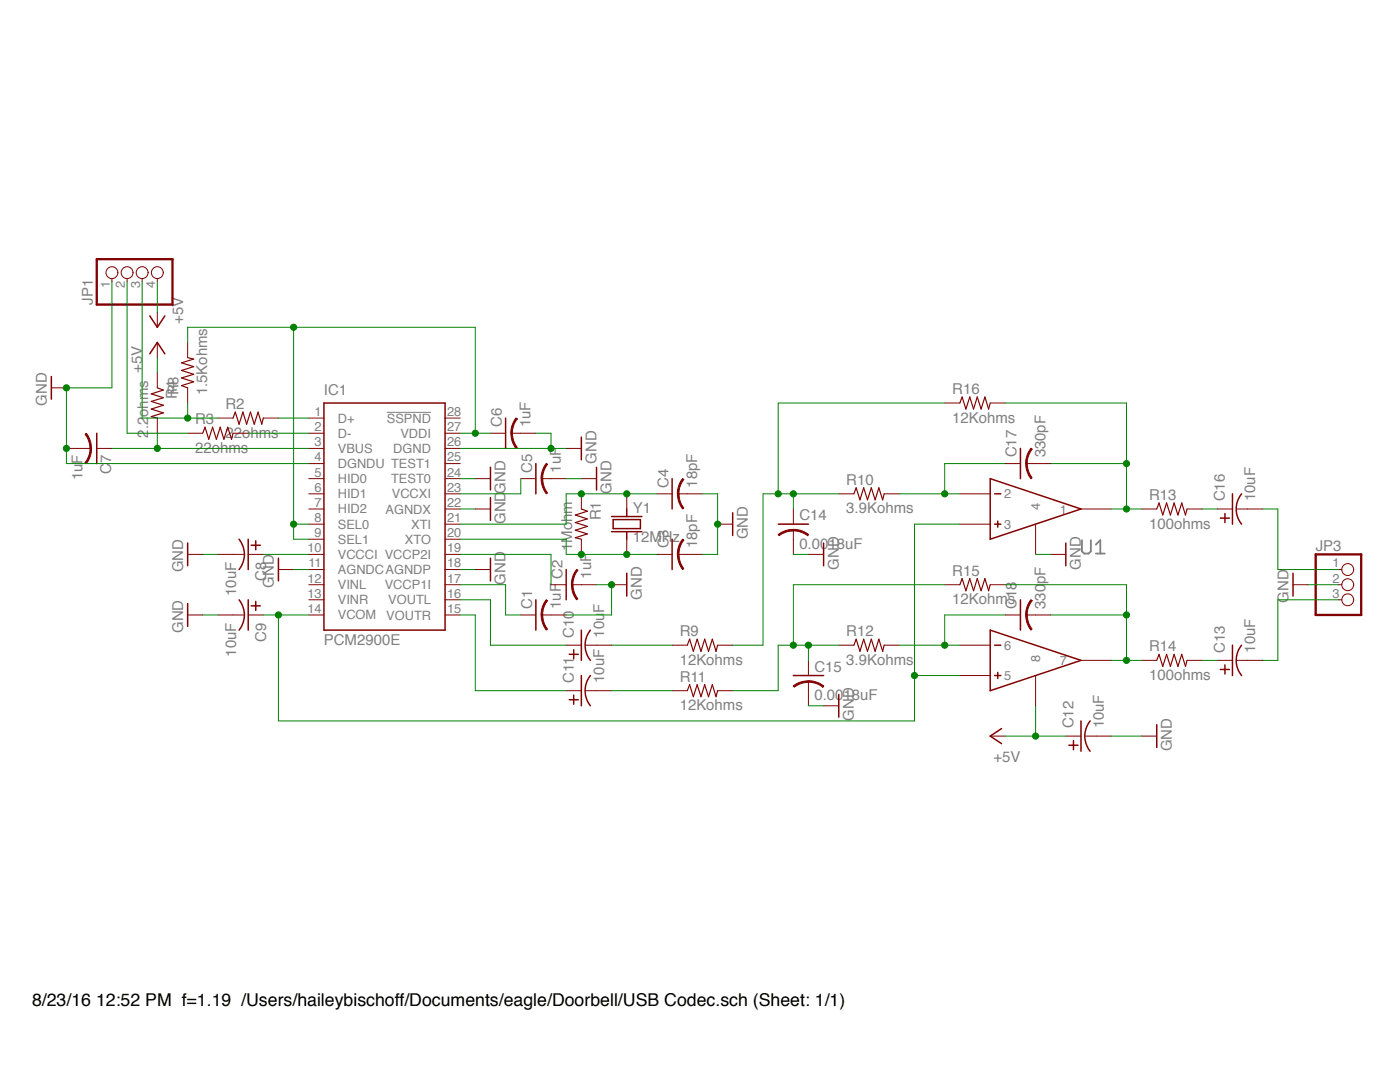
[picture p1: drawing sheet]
<?xml version="1.0" encoding="utf-8"?>
<!DOCTYPE eagle SYSTEM "eagle.dtd">
<eagle version="7.2.0">
<drawing>
<settings>
<setting alwaysvectorfont="no"/>
<setting verticaltext="up"/>
</settings>
<grid distance="0.1" unitdist="inch" unit="inch" style="lines" multiple="1" display="no" altdistance="0.01" altunitdist="inch" altunit="inch"/>
<schematic xreflabel="%F%N/%S.%C%R" xrefpart="/%S.%C%R">
<libraries>
<library name="texas">
<symbols>
<symbol name="PCM2900">
<wire x1="-10.16" y1="17.78" x2="10.16" y2="17.78" width="0.254" layer="94"/>
<wire x1="10.16" y1="17.78" x2="10.16" y2="-20.32" width="0.254" layer="94"/>
<wire x1="10.16" y1="-20.32" x2="-10.16" y2="-20.32" width="0.254" layer="94"/>
<wire x1="-10.16" y1="-20.32" x2="-10.16" y2="17.78" width="0.254" layer="94"/>
<text x="-10.16" y="19.05" size="1.778" layer="95">&gt;NAME</text>
<text x="-10.16" y="-22.86" size="1.778" layer="96">&gt;VALUE</text>
<pin name="D+" x="-12.7" y="15.24" length="short"/>
<pin name="D-" x="-12.7" y="12.7" length="short"/>
<pin name="VBUS" x="-12.7" y="10.16" length="short" direction="pwr"/>
<pin name="DGNDU" x="-12.7" y="7.62" length="short" direction="pwr"/>
<pin name="HID0" x="-12.7" y="5.08" length="short" direction="in"/>
<pin name="HID1" x="-12.7" y="2.54" length="short" direction="in"/>
<pin name="HID2" x="-12.7" y="0" length="short" direction="in"/>
<pin name="SEL0" x="-12.7" y="-2.54" length="short" direction="in"/>
<pin name="SEL1" x="-12.7" y="-5.08" length="short" direction="in"/>
<pin name="VCCCI" x="-12.7" y="-7.62" length="short" direction="pwr"/>
<pin name="AGNDC" x="-12.7" y="-10.16" length="short" direction="pwr"/>
<pin name="VINL" x="-12.7" y="-12.7" length="short" direction="in"/>
<pin name="VINR" x="-12.7" y="-15.24" length="short" direction="in"/>
<pin name="VCOM" x="-12.7" y="-17.78" length="short" direction="pwr"/>
<pin name="VOUTR" x="12.7" y="-17.78" length="short" direction="out" rot="R180"/>
<pin name="VOUTL" x="12.7" y="-15.24" length="short" direction="out" rot="R180"/>
<pin name="VCCP1I" x="12.7" y="-12.7" length="short" direction="in" rot="R180"/>
<pin name="AGNDP" x="12.7" y="-10.16" length="short" direction="pwr" rot="R180"/>
<pin name="VCCP2I" x="12.7" y="-7.62" length="short" direction="pwr" rot="R180"/>
<pin name="XTO" x="12.7" y="-5.08" length="short" direction="out" rot="R180"/>
<pin name="XTI" x="12.7" y="-2.54" length="short" direction="in" rot="R180"/>
<pin name="AGNDX" x="12.7" y="0" length="short" direction="pwr" rot="R180"/>
<pin name="VCCXI" x="12.7" y="2.54" length="short" direction="pwr" rot="R180"/>
<pin name="TEST0" x="12.7" y="5.08" length="short" direction="in" rot="R180"/>
<pin name="TEST1" x="12.7" y="7.62" length="short" direction="out" rot="R180"/>
<pin name="DGND" x="12.7" y="10.16" length="short" direction="pwr" rot="R180"/>
<pin name="VDDI" x="12.7" y="12.7" length="short" direction="pwr" rot="R180"/>
<pin name="!SSPND" x="12.7" y="15.24" length="short" direction="out" rot="R180"/>
</symbol>
</symbols>
<devicesets>
<deviceset name="PCM29*" prefix="IC">
<gates>
<gate name="A" symbol="PCM2900" x="0" y="0"/>
</gates>
<devices>
<device name="" package="SSOP28DB">
<connects>
<connect gate="A" pin="!SSPND" pad="28"/>
<connect gate="A" pin="AGNDC" pad="11"/>
<connect gate="A" pin="AGNDP" pad="18"/>
<connect gate="A" pin="AGNDX" pad="22"/>
<connect gate="A" pin="D+" pad="1"/>
<connect gate="A" pin="D-" pad="2"/>
<connect gate="A" pin="DGND" pad="26"/>
<connect gate="A" pin="DGNDU" pad="4"/>
<connect gate="A" pin="HID0" pad="5"/>
<connect gate="A" pin="HID1" pad="6"/>
<connect gate="A" pin="HID2" pad="7"/>
<connect gate="A" pin="SEL0" pad="8"/>
<connect gate="A" pin="SEL1" pad="9"/>
<connect gate="A" pin="TEST0" pad="24"/>
<connect gate="A" pin="TEST1" pad="25"/>
<connect gate="A" pin="VBUS" pad="3"/>
<connect gate="A" pin="VCCCI" pad="10"/>
<connect gate="A" pin="VCCP1I" pad="17"/>
<connect gate="A" pin="VCCP2I" pad="19"/>
<connect gate="A" pin="VCCXI" pad="23"/>
<connect gate="A" pin="VCOM" pad="14"/>
<connect gate="A" pin="VDDI" pad="27"/>
<connect gate="A" pin="VINL" pad="12"/>
<connect gate="A" pin="VINR" pad="13"/>
<connect gate="A" pin="VOUTL" pad="16"/>
<connect gate="A" pin="VOUTR" pad="15"/>
<connect gate="A" pin="XTI" pad="21"/>
<connect gate="A" pin="XTO" pad="20"/>
</connects>
<technologies>
<technology name="00E">
<attribute name="MF" value="TEXAS INSTRUMENTS" constant="no"/>
<attribute name="MPN" value="PCM2900E" constant="no"/>
<attribute name="OC_FARNELL" value="1207086" constant="no"/>
<attribute name="OC_NEWARK" value="75C5376" constant="no"/>
</technology>
<technology name="04DB">
<attribute name="MF" value="TEXAS INSTRUMENT CONNECTORS" constant="no"/>
<attribute name="MPN" value="PCM2904DB" constant="no"/>
<attribute name="OC_FARNELL" value="1207091" constant="no"/>
<attribute name="OC_NEWARK" value="75C5386" constant="no"/>
</technology>
</technologies>
</device>
</devices>
</deviceset>
</devicesets>
</library>
<library name="jkf">
<symbols>
<symbol name="CAP">
<wire x1="-2.54" y1="0" x2="2.54" y2="0" width="0.254" layer="94"/>
<wire x1="0" y1="-1.016" x2="0" y2="-2.54" width="0.1524" layer="94"/>
<wire x1="0" y1="-1" x2="2.4892" y2="-1.8542" width="0.254" layer="94" curve="-37.878202" cap="flat"/>
<wire x1="-2.4668" y1="-1.8504" x2="0" y2="-1.0161" width="0.254" layer="94" curve="-37.373024" cap="flat"/>
<text x="1.016" y="0.635" size="1.778" layer="95">&gt;NAME</text>
<text x="1.016" y="-4.191" size="1.778" layer="96">&gt;VALUE</text>
<pin name="1" x="0" y="2.54" visible="off" length="short" direction="pas" swaplevel="1" rot="R270"/>
<pin name="2" x="0" y="-5.08" visible="off" length="short" direction="pas" swaplevel="1" rot="R90"/>
</symbol>
<symbol name="RESISTOR">
<wire x1="-2.54" y1="0" x2="-2.159" y2="1.016" width="0.2032" layer="94"/>
<wire x1="-2.159" y1="1.016" x2="-1.524" y2="-1.016" width="0.2032" layer="94"/>
<wire x1="-1.524" y1="-1.016" x2="-0.889" y2="1.016" width="0.2032" layer="94"/>
<wire x1="-0.889" y1="1.016" x2="-0.254" y2="-1.016" width="0.2032" layer="94"/>
<wire x1="-0.254" y1="-1.016" x2="0.381" y2="1.016" width="0.2032" layer="94"/>
<wire x1="0.381" y1="1.016" x2="1.016" y2="-1.016" width="0.2032" layer="94"/>
<wire x1="1.016" y1="-1.016" x2="1.651" y2="1.016" width="0.2032" layer="94"/>
<wire x1="1.651" y1="1.016" x2="2.286" y2="-1.016" width="0.2032" layer="94"/>
<wire x1="2.286" y1="-1.016" x2="2.54" y2="0" width="0.2032" layer="94"/>
<text x="-3.81" y="1.4986" size="1.778" layer="95">&gt;NAME</text>
<text x="-3.81" y="-3.302" size="1.778" layer="96">&gt;VALUE</text>
<pin name="2" x="5.08" y="0" visible="off" length="short" direction="pas" swaplevel="1" rot="R180"/>
<pin name="1" x="-5.08" y="0" visible="off" length="short" direction="pas" swaplevel="1"/>
</symbol>
<symbol name="CRYSTAL">
<text x="-1.905" y="1.016" size="1.778" layer="95" rot="R90">&gt;NAME</text>
<text x="2.921" y="1.016" size="1.778" layer="96" rot="R90">&gt;VALUE</text>
<wire x1="-1.27" y1="-2.54" x2="-1.27" y2="0" width="0.254" layer="94"/>
<wire x1="-1.27" y1="0" x2="-1.27" y2="2.54" width="0.254" layer="94"/>
<wire x1="1.27" y1="-2.54" x2="1.27" y2="0" width="0.254" layer="94"/>
<wire x1="1.27" y1="0" x2="1.27" y2="2.54" width="0.254" layer="94"/>
<wire x1="-0.762" y1="-2.286" x2="-0.762" y2="2.286" width="0.254" layer="94"/>
<wire x1="0.762" y1="-2.286" x2="0.762" y2="2.286" width="0.254" layer="94"/>
<wire x1="0.762" y1="-2.286" x2="-0.762" y2="-2.286" width="0.254" layer="94"/>
<wire x1="0.762" y1="2.286" x2="-0.762" y2="2.286" width="0.254" layer="94"/>
<pin name="1" x="-5.08" y="0" visible="off" length="short" direction="pas"/>
<pin name="2" x="5.08" y="0" visible="off" length="short" direction="pas" rot="R180"/>
<wire x1="-2.54" y1="0" x2="-1.27" y2="0" width="0.254" layer="94"/>
<wire x1="1.27" y1="0" x2="2.54" y2="0" width="0.254" layer="94"/>
</symbol>
</symbols>
<devicesets>
<deviceset name="CAP" prefix="C" uservalue="yes">
<gates>
<gate name="G$1" symbol="CAP" x="0" y="0"/>
</gates>
<devices>
<device name="0603" package="0603_CAP">
<connects>
<connect gate="G$1" pin="1" pad="1"/>
<connect gate="G$1" pin="2" pad="2"/>
</connects>
<technologies>
<technology name=""/>
</technologies>
</device>
<device name="0805" package="0805_CAP">
<connects>
<connect gate="G$1" pin="1" pad="1"/>
<connect gate="G$1" pin="2" pad="2"/>
</connects>
<technologies>
<technology name=""/>
</technologies>
</device>
</devices>
</deviceset>
<deviceset name="RESISTOR" prefix="R" uservalue="yes">
<gates>
<gate name="G$1" symbol="RESISTOR" x="0" y="0"/>
</gates>
<devices>
<device name="0603" package="0603_RESISTOR">
<connects>
<connect gate="G$1" pin="1" pad="1"/>
<connect gate="G$1" pin="2" pad="2"/>
</connects>
<technologies>
<technology name=""/>
</technologies>
</device>
<device name="1206" package="1206_RESISTOR">
<connects>
<connect gate="G$1" pin="1" pad="1"/>
<connect gate="G$1" pin="2" pad="2"/>
</connects>
<technologies>
<technology name=""/>
</technologies>
</device>
<device name="4122" package="4122_RESISTOR">
<connects>
<connect gate="G$1" pin="1" pad="1"/>
<connect gate="G$1" pin="2" pad="2"/>
</connects>
<technologies>
<technology name=""/>
</technologies>
</device>
</devices>
</deviceset>
<deviceset name="CRYSTAL" prefix="Y" uservalue="yes">
<gates>
<gate name="G$1" symbol="CRYSTAL" x="0" y="0"/>
</gates>
<devices>
<device name="5X3" package="CRYSTAL_5X3">
<connects>
<connect gate="G$1" pin="1" pad="1"/>
<connect gate="G$1" pin="2" pad="2"/>
</connects>
<technologies>
<technology name=""/>
</technologies>
</device>
</devices>
</deviceset>
</devicesets>
</library>
<library name="supply1">
<symbols>
<symbol name="GND">
<wire x1="-1.905" y1="0" x2="1.905" y2="0" width="0.254" layer="94"/>
<text x="-2.54" y="-2.54" size="1.778" layer="96">&gt;VALUE</text>
<pin name="GND" x="0" y="2.54" visible="off" length="short" direction="sup" rot="R270"/>
</symbol>
<symbol name="+5V">
<wire x1="1.27" y1="-1.905" x2="0" y2="0" width="0.254" layer="94"/>
<wire x1="0" y1="0" x2="-1.27" y2="-1.905" width="0.254" layer="94"/>
<text x="-2.54" y="-5.08" size="1.778" layer="96" rot="R90">&gt;VALUE</text>
<pin name="+5V" x="0" y="-2.54" visible="off" length="short" direction="sup" rot="R90"/>
</symbol>
</symbols>
<devicesets>
<deviceset name="GND" prefix="GND">
<gates>
<gate name="1" symbol="GND" x="0" y="0"/>
</gates>
<devices>
<device name="">
<technologies>
<technology name=""/>
</technologies>
</device>
</devices>
</deviceset>
<deviceset name="+5V" prefix="P+">
<gates>
<gate name="1" symbol="+5V" x="0" y="0"/>
</gates>
<devices>
<device name="">
<technologies>
<technology name=""/>
</technologies>
</device>
</devices>
</deviceset>
</devicesets>
</library>
<library name="pinhead">
<symbols>
<symbol name="PINHD4">
<wire x1="-6.35" y1="-5.08" x2="1.27" y2="-5.08" width="0.4064" layer="94"/>
<wire x1="1.27" y1="-5.08" x2="1.27" y2="7.62" width="0.4064" layer="94"/>
<wire x1="1.27" y1="7.62" x2="-6.35" y2="7.62" width="0.4064" layer="94"/>
<wire x1="-6.35" y1="7.62" x2="-6.35" y2="-5.08" width="0.4064" layer="94"/>
<text x="-6.35" y="8.255" size="1.778" layer="95">&gt;NAME</text>
<text x="-6.35" y="-7.62" size="1.778" layer="96">&gt;VALUE</text>
<pin name="1" x="-2.54" y="5.08" visible="pad" length="short" direction="pas" function="dot"/>
<pin name="2" x="-2.54" y="2.54" visible="pad" length="short" direction="pas" function="dot"/>
<pin name="3" x="-2.54" y="0" visible="pad" length="short" direction="pas" function="dot"/>
<pin name="4" x="-2.54" y="-2.54" visible="pad" length="short" direction="pas" function="dot"/>
</symbol>
<symbol name="PINHD3">
<wire x1="-6.35" y1="-5.08" x2="1.27" y2="-5.08" width="0.4064" layer="94"/>
<wire x1="1.27" y1="-5.08" x2="1.27" y2="5.08" width="0.4064" layer="94"/>
<wire x1="1.27" y1="5.08" x2="-6.35" y2="5.08" width="0.4064" layer="94"/>
<wire x1="-6.35" y1="5.08" x2="-6.35" y2="-5.08" width="0.4064" layer="94"/>
<text x="-6.35" y="5.715" size="1.778" layer="95">&gt;NAME</text>
<text x="-6.35" y="-7.62" size="1.778" layer="96">&gt;VALUE</text>
<pin name="1" x="-2.54" y="2.54" visible="pad" length="short" direction="pas" function="dot"/>
<pin name="2" x="-2.54" y="0" visible="pad" length="short" direction="pas" function="dot"/>
<pin name="3" x="-2.54" y="-2.54" visible="pad" length="short" direction="pas" function="dot"/>
</symbol>
</symbols>
<devicesets>
<deviceset name="PINHD-1X4" prefix="JP" uservalue="yes">
<gates>
<gate name="A" symbol="PINHD4" x="0" y="0"/>
</gates>
<devices>
<device name="" package="1X04">
<connects>
<connect gate="A" pin="1" pad="1"/>
<connect gate="A" pin="2" pad="2"/>
<connect gate="A" pin="3" pad="3"/>
<connect gate="A" pin="4" pad="4"/>
</connects>
<technologies>
<technology name=""/>
</technologies>
</device>
<device name="/90" package="1X04/90">
<connects>
<connect gate="A" pin="1" pad="1"/>
<connect gate="A" pin="2" pad="2"/>
<connect gate="A" pin="3" pad="3"/>
<connect gate="A" pin="4" pad="4"/>
</connects>
<technologies>
<technology name=""/>
</technologies>
</device>
</devices>
</deviceset>
<deviceset name="PINHD-1X3" prefix="JP" uservalue="yes">
<gates>
<gate name="A" symbol="PINHD3" x="0" y="0"/>
</gates>
<devices>
<device name="" package="1X03">
<connects>
<connect gate="A" pin="1" pad="1"/>
<connect gate="A" pin="2" pad="2"/>
<connect gate="A" pin="3" pad="3"/>
</connects>
<technologies>
<technology name=""/>
</technologies>
</device>
<device name="/90" package="1X03/90">
<connects>
<connect gate="A" pin="1" pad="1"/>
<connect gate="A" pin="2" pad="2"/>
<connect gate="A" pin="3" pad="3"/>
</connects>
<technologies>
<technology name=""/>
</technologies>
</device>
</devices>
</deviceset>
</devicesets>
</library>
<library name="1parts">
<symbols>
<symbol name="OP-AMP">
<pin name="1" x="12.7" y="15.24" visible="pin" length="middle" rot="R180"/>
<pin name="2" x="-12.7" y="17.78" visible="pin" length="middle"/>
<pin name="3" x="-12.7" y="12.7" visible="pin" length="middle"/>
<pin name="4" x="0" y="7.62" visible="pin" length="middle" rot="R90"/>
<pin name="5" x="-12.7" y="-12.7" visible="pin" length="middle"/>
<pin name="6" x="-12.7" y="-7.62" visible="pin" length="middle"/>
<pin name="7" x="12.7" y="-10.16" visible="pin" length="middle" rot="R180"/>
<pin name="8" x="0" y="-17.78" visible="pin" length="middle" rot="R90"/>
<wire x1="-7.62" y1="-15.24" x2="-7.62" y2="-5.08" width="0.254" layer="94"/>
<wire x1="-7.62" y1="10.16" x2="-7.62" y2="20.32" width="0.254" layer="94"/>
<wire x1="-7.62" y1="10.16" x2="7.62" y2="15.24" width="0.254" layer="94"/>
<wire x1="7.62" y1="15.24" x2="-7.62" y2="20.32" width="0.254" layer="94"/>
<wire x1="-7.62" y1="-5.08" x2="7.62" y2="-10.16" width="0.254" layer="94"/>
<wire x1="7.62" y1="-10.16" x2="-7.62" y2="-15.24" width="0.254" layer="94"/>
<text x="7.62" y="10.16" size="2.54" layer="95" font="vector" ratio="12" align="top-left">&gt;NAME</text>
<text x="7.62" y="-15.24" size="2.54" layer="95" font="vector" ratio="12" align="top-left">&gt;VALUE</text>
<wire x1="-6.858" y1="-7.62" x2="-5.842" y2="-7.62" width="0.254" layer="94"/>
<wire x1="-6.858" y1="-12.7" x2="-5.842" y2="-12.7" width="0.254" layer="94"/>
<wire x1="-6.35" y1="-13.208" x2="-6.35" y2="-12.192" width="0.254" layer="94"/>
<wire x1="-6.858" y1="17.78" x2="-5.842" y2="17.78" width="0.254" layer="94"/>
<wire x1="-6.858" y1="12.7" x2="-5.842" y2="12.7" width="0.254" layer="94"/>
<wire x1="-6.35" y1="13.208" x2="-6.35" y2="12.192" width="0.254" layer="94"/>
</symbol>
<symbol name="CAP-TANT">
<pin name="P$1" x="0" y="2.54" visible="off" length="short" direction="pas" rot="R270"/>
<pin name="P$2" x="0" y="-5.08" visible="off" length="short" direction="pas" rot="R90"/>
<wire x1="-2.54" y1="0" x2="2.54" y2="0" width="0.254" layer="94"/>
<wire x1="-1.524" y1="2.032" x2="-1.524" y2="0.508" width="0.254" layer="94"/>
<wire x1="-2.286" y1="1.27" x2="-0.762" y2="1.27" width="0.254" layer="94"/>
<wire x1="-2.54" y1="-1.524" x2="2.54" y2="-1.524" width="0.254" layer="94" curve="-77.265093"/>
<wire x1="0" y1="-2.54" x2="0" y2="-0.762" width="0.1524" layer="94"/>
<text x="1.27" y="-3.81" size="1.778" layer="96">&gt;VALUE</text>
<text x="1.27" y="1.27" size="1.778" layer="95">&gt;NAME</text>
</symbol>
</symbols>
<devicesets>
<deviceset name="OP-AMP" prefix="U" uservalue="yes">
<gates>
<gate name="G$1" symbol="OP-AMP" x="0" y="-12.7"/>
</gates>
<devices>
<device name="" package="OPA2353UA">
<connects>
<connect gate="G$1" pin="1" pad="P$1"/>
<connect gate="G$1" pin="2" pad="P$2"/>
<connect gate="G$1" pin="3" pad="P$3"/>
<connect gate="G$1" pin="4" pad="P$4"/>
<connect gate="G$1" pin="5" pad="P$5"/>
<connect gate="G$1" pin="6" pad="P$6"/>
<connect gate="G$1" pin="7" pad="P$7"/>
<connect gate="G$1" pin="8" pad="P$8"/>
</connects>
<technologies>
<technology name="">
<attribute name="DIGI-KEY" value="296-26259-1-ND"/>
</technology>
</technologies>
</device>
</devices>
</deviceset>
<deviceset name="CAP-TANT" prefix="C" uservalue="yes">
<gates>
<gate name="G$2" symbol="CAP-TANT" x="0" y="0"/>
</gates>
<devices>
<device name="" package="1411_CAP">
<connects>
<connect gate="G$2" pin="P$1" pad="P$1"/>
<connect gate="G$2" pin="P$2" pad="P$2"/>
</connects>
<technologies>
<technology name=""/>
</technologies>
</device>
</devices>
</deviceset>
</devicesets>
</library>
</libraries>
<attributes>
</attributes>
<variantdefs>
</variantdefs>
<classes>
<class number="0" name="default" width="0" drill="0">
</class>
</classes>
<parts>
<part name="IC1" library="texas" deviceset="PCM29*" device="" technology="00E"/>
<part name="C1" library="jkf" deviceset="CAP" device="0603" value="1uF"/>
<part name="C2" library="jkf" deviceset="CAP" device="0603" value="1uF"/>
<part name="C3" library="jkf" deviceset="CAP" device="0603" value="18pF"/>
<part name="C4" library="jkf" deviceset="CAP" device="0603" value="18pF"/>
<part name="C5" library="jkf" deviceset="CAP" device="0603" value="1uF"/>
<part name="GND1" library="supply1" deviceset="GND" device=""/>
<part name="C6" library="jkf" deviceset="CAP" device="0603" value="1uF"/>
<part name="R1" library="jkf" deviceset="RESISTOR" device="0603" value="1Mohm"/>
<part name="R2" library="jkf" deviceset="RESISTOR" device="0603" value="22ohms"/>
<part name="R3" library="jkf" deviceset="RESISTOR" device="0603" value="22ohms"/>
<part name="R4" library="jkf" deviceset="RESISTOR" device="0603" value="2.2ohms"/>
<part name="R8" library="jkf" deviceset="RESISTOR" device="0603" value="1.5Kohms"/>
<part name="JP1" library="pinhead" deviceset="PINHD-1X4" device=""/>
<part name="GND2" library="supply1" deviceset="GND" device=""/>
<part name="GND3" library="supply1" deviceset="GND" device=""/>
<part name="GND4" library="supply1" deviceset="GND" device=""/>
<part name="C7" library="jkf" deviceset="CAP" device="0603" value="1uF"/>
<part name="Y1" library="jkf" deviceset="CRYSTAL" device="5X3" value="12MHz"/>
<part name="GND5" library="supply1" deviceset="GND" device=""/>
<part name="GND6" library="supply1" deviceset="GND" device=""/>
<part name="GND7" library="supply1" deviceset="GND" device=""/>
<part name="GND8" library="supply1" deviceset="GND" device=""/>
<part name="GND9" library="supply1" deviceset="GND" device=""/>
<part name="GND10" library="supply1" deviceset="GND" device=""/>
<part name="R9" library="jkf" deviceset="RESISTOR" device="0603" value="12Kohms"/>
<part name="R10" library="jkf" deviceset="RESISTOR" device="0603" value="3.9Kohms"/>
<part name="R11" library="jkf" deviceset="RESISTOR" device="0603" value="12Kohms"/>
<part name="R12" library="jkf" deviceset="RESISTOR" device="0603" value="3.9Kohms"/>
<part name="U1" library="1parts" deviceset="OP-AMP" device=""/>
<part name="R13" library="jkf" deviceset="RESISTOR" device="0603" value="100ohms"/>
<part name="R14" library="jkf" deviceset="RESISTOR" device="0603" value="100ohms"/>
<part name="R15" library="jkf" deviceset="RESISTOR" device="0603" value="12Kohms"/>
<part name="R16" library="jkf" deviceset="RESISTOR" device="0603" value="12Kohms"/>
<part name="C14" library="jkf" deviceset="CAP" device="0603" value="0.0018uF"/>
<part name="C15" library="jkf" deviceset="CAP" device="0603" value="0.0018uF"/>
<part name="C17" library="jkf" deviceset="CAP" device="0603" value="330pF"/>
<part name="GND12" library="supply1" deviceset="GND" device=""/>
<part name="GND13" library="supply1" deviceset="GND" device=""/>
<part name="GND14" library="supply1" deviceset="GND" device=""/>
<part name="JP3" library="pinhead" deviceset="PINHD-1X3" device=""/>
<part name="GND15" library="supply1" deviceset="GND" device=""/>
<part name="C18" library="jkf" deviceset="CAP" device="0603" value="330pF"/>
<part name="GND16" library="supply1" deviceset="GND" device=""/>
<part name="GND11" library="supply1" deviceset="GND" device=""/>
<part name="P+1" library="supply1" deviceset="+5V" device=""/>
<part name="P+2" library="supply1" deviceset="+5V" device=""/>
<part name="P+3" library="supply1" deviceset="+5V" device=""/>
<part name="C8" library="1parts" deviceset="CAP-TANT" device="" value="10uF"/>
<part name="C9" library="1parts" deviceset="CAP-TANT" device="" value="10uF"/>
<part name="C10" library="1parts" deviceset="CAP-TANT" device="" value="10uF"/>
<part name="C11" library="1parts" deviceset="CAP-TANT" device="" value="10uF"/>
<part name="C12" library="1parts" deviceset="CAP-TANT" device="" value="10uF"/>
<part name="C13" library="1parts" deviceset="CAP-TANT" device="" value="10uF"/>
<part name="C16" library="1parts" deviceset="CAP-TANT" device="" value="10uF"/>
</parts>
<sheets>
<sheet>
<plain>
</plain>
<instances>
<instance part="IC1" gate="A" x="71.12" y="17.78"/>
<instance part="C1" gate="G$1" x="96.52" y="0" rot="R90"/>
<instance part="C2" gate="G$1" x="101.6" y="5.08" rot="R90"/>
<instance part="C3" gate="G$1" x="119.38" y="10.16" rot="R90"/>
<instance part="C4" gate="G$1" x="119.38" y="20.32" rot="R90"/>
<instance part="C5" gate="G$1" x="96.52" y="22.86" rot="R90"/>
<instance part="GND1" gate="1" x="88.9" y="7.62" rot="R90"/>
<instance part="C6" gate="G$1" x="91.44" y="30.48" rot="R90"/>
<instance part="R1" gate="G$1" x="104.14" y="15.24" rot="R270"/>
<instance part="R2" gate="G$1" x="48.26" y="33.02"/>
<instance part="R3" gate="G$1" x="43.18" y="30.48"/>
<instance part="R4" gate="G$1" x="33.02" y="35.56" rot="R270"/>
<instance part="R8" gate="G$1" x="38.1" y="40.64" rot="R90"/>
<instance part="JP1" gate="A" x="30.48" y="58.42" rot="R90"/>
<instance part="GND2" gate="1" x="15.24" y="38.1" rot="R270"/>
<instance part="GND3" gate="1" x="88.9" y="22.86" rot="R90"/>
<instance part="GND4" gate="1" x="104.14" y="27.94" rot="R90"/>
<instance part="C7" gate="G$1" x="22.86" y="27.94" rot="R270"/>
<instance part="Y1" gate="G$1" x="111.76" y="15.24" rot="R270"/>
<instance part="GND5" gate="1" x="53.34" y="7.62" rot="R270"/>
<instance part="GND6" gate="1" x="106.68" y="22.86" rot="R90"/>
<instance part="GND7" gate="1" x="129.54" y="15.24" rot="R90"/>
<instance part="GND8" gate="1" x="111.76" y="5.08" rot="R90"/>
<instance part="GND9" gate="1" x="38.1" y="10.16" rot="R270"/>
<instance part="GND10" gate="1" x="38.1" y="0" rot="R270"/>
<instance part="R9" gate="G$1" x="124.46" y="-5.08"/>
<instance part="R10" gate="G$1" x="152.4" y="20.32"/>
<instance part="R11" gate="G$1" x="124.46" y="-12.7"/>
<instance part="R12" gate="G$1" x="152.4" y="-5.08"/>
<instance part="U1" gate="G$1" x="180.34" y="2.54"/>
<instance part="R13" gate="G$1" x="203.2" y="17.78"/>
<instance part="R14" gate="G$1" x="203.2" y="-7.62"/>
<instance part="R15" gate="G$1" x="170.18" y="5.08"/>
<instance part="R16" gate="G$1" x="170.18" y="35.56"/>
<instance part="C14" gate="G$1" x="139.7" y="15.24"/>
<instance part="C15" gate="G$1" x="142.24" y="-10.16"/>
<instance part="C17" gate="G$1" x="177.8" y="25.4" rot="R90"/>
<instance part="GND12" gate="1" x="185.42" y="10.16" rot="R90"/>
<instance part="GND13" gate="1" x="144.78" y="10.16" rot="R90"/>
<instance part="GND14" gate="1" x="147.32" y="-15.24" rot="R90"/>
<instance part="JP3" gate="A" x="233.68" y="5.08"/>
<instance part="GND15" gate="1" x="223.52" y="5.08" rot="R270"/>
<instance part="C18" gate="G$1" x="177.8" y="0" rot="R90"/>
<instance part="GND16" gate="1" x="88.9" y="17.78" rot="R90"/>
<instance part="GND11" gate="1" x="200.66" y="-20.32" rot="R90"/>
<instance part="P+1" gate="1" x="172.72" y="-20.32" rot="R90"/>
<instance part="P+2" gate="1" x="33.02" y="45.72"/>
<instance part="P+3" gate="1" x="33.02" y="48.26" rot="R180"/>
<instance part="C8" gate="G$2" x="48.26" y="10.16" rot="R270"/>
<instance part="C9" gate="G$2" x="48.26" y="0" rot="R270"/>
<instance part="C10" gate="G$2" x="104.14" y="-5.08" rot="R90"/>
<instance part="C11" gate="G$2" x="104.14" y="-12.7" rot="R90"/>
<instance part="C12" gate="G$2" x="187.96" y="-20.32" rot="R90"/>
<instance part="C13" gate="G$2" x="213.36" y="-7.62" rot="R90"/>
<instance part="C16" gate="G$2" x="213.36" y="17.78" rot="R90"/>
</instances>
<busses>
</busses>
<nets>
<net name="N$1" class="0">
<segment>
<pinref part="IC1" gate="A" pin="VCCP1I"/>
<pinref part="C1" gate="G$1" pin="1"/>
<wire x1="83.82" y1="5.08" x2="91.44" y2="5.08" width="0.1524" layer="91"/>
<wire x1="91.44" y1="5.08" x2="91.44" y2="0" width="0.1524" layer="91"/>
<wire x1="91.44" y1="0" x2="93.98" y2="0" width="0.1524" layer="91"/>
</segment>
</net>
<net name="GND" class="0">
<segment>
<pinref part="GND1" gate="1" pin="GND"/>
<pinref part="IC1" gate="A" pin="AGNDP"/>
<wire x1="86.36" y1="7.62" x2="83.82" y2="7.62" width="0.1524" layer="91"/>
</segment>
<segment>
<pinref part="C6" gate="G$1" pin="2"/>
<pinref part="GND4" gate="1" pin="GND"/>
<wire x1="96.52" y1="30.48" x2="99.06" y2="30.48" width="0.1524" layer="91"/>
<wire x1="99.06" y1="30.48" x2="99.06" y2="27.94" width="0.1524" layer="91"/>
<pinref part="IC1" gate="A" pin="DGND"/>
<wire x1="99.06" y1="27.94" x2="101.6" y2="27.94" width="0.1524" layer="91"/>
<wire x1="83.82" y1="27.94" x2="99.06" y2="27.94" width="0.1524" layer="91"/>
<junction x="99.06" y="27.94"/>
</segment>
<segment>
<pinref part="JP1" gate="A" pin="1"/>
<pinref part="GND2" gate="1" pin="GND"/>
<wire x1="25.4" y1="55.88" x2="25.4" y2="38.1" width="0.1524" layer="91"/>
<wire x1="25.4" y1="38.1" x2="17.78" y2="38.1" width="0.1524" layer="91"/>
<pinref part="IC1" gate="A" pin="DGNDU"/>
<wire x1="58.42" y1="25.4" x2="17.78" y2="25.4" width="0.1524" layer="91"/>
<pinref part="C7" gate="G$1" pin="2"/>
<wire x1="17.78" y1="25.4" x2="17.78" y2="27.94" width="0.1524" layer="91"/>
<junction x="17.78" y="27.94"/>
<wire x1="17.78" y1="27.94" x2="17.78" y2="38.1" width="0.1524" layer="91"/>
<junction x="17.78" y="38.1"/>
</segment>
<segment>
<pinref part="IC1" gate="A" pin="TEST0"/>
<pinref part="GND3" gate="1" pin="GND"/>
<wire x1="83.82" y1="22.86" x2="86.36" y2="22.86" width="0.1524" layer="91"/>
</segment>
<segment>
<pinref part="IC1" gate="A" pin="AGNDC"/>
<wire x1="58.42" y1="7.62" x2="55.88" y2="7.62" width="0.1524" layer="91"/>
<pinref part="GND5" gate="1" pin="GND"/>
</segment>
<segment>
<pinref part="C5" gate="G$1" pin="2"/>
<wire x1="101.6" y1="22.86" x2="104.14" y2="22.86" width="0.1524" layer="91"/>
<pinref part="GND6" gate="1" pin="GND"/>
</segment>
<segment>
<pinref part="C4" gate="G$1" pin="2"/>
<wire x1="127" y1="20.32" x2="124.46" y2="20.32" width="0.1524" layer="91"/>
<pinref part="C3" gate="G$1" pin="2"/>
<wire x1="124.46" y1="10.16" x2="127" y2="10.16" width="0.1524" layer="91"/>
<wire x1="127" y1="10.16" x2="127" y2="15.24" width="0.1524" layer="91"/>
<wire x1="127" y1="15.24" x2="127" y2="20.32" width="0.1524" layer="91"/>
<junction x="127" y="15.24"/>
<pinref part="GND7" gate="1" pin="GND"/>
</segment>
<segment>
<pinref part="C1" gate="G$1" pin="2"/>
<wire x1="101.6" y1="0" x2="109.22" y2="0" width="0.1524" layer="91"/>
<pinref part="GND8" gate="1" pin="GND"/>
<wire x1="109.22" y1="0" x2="109.22" y2="5.08" width="0.1524" layer="91"/>
<pinref part="C2" gate="G$1" pin="2"/>
<wire x1="106.68" y1="5.08" x2="109.22" y2="5.08" width="0.1524" layer="91"/>
<junction x="109.22" y="5.08"/>
</segment>
<segment>
<pinref part="GND9" gate="1" pin="GND"/>
<wire x1="43.18" y1="10.16" x2="40.64" y2="10.16" width="0.1524" layer="91"/>
<pinref part="C8" gate="G$2" pin="P$2"/>
</segment>
<segment>
<pinref part="GND10" gate="1" pin="GND"/>
<wire x1="43.18" y1="0" x2="40.64" y2="0" width="0.1524" layer="91"/>
<pinref part="C9" gate="G$2" pin="P$2"/>
</segment>
<segment>
<pinref part="GND12" gate="1" pin="GND"/>
<pinref part="U1" gate="G$1" pin="4"/>
<wire x1="182.88" y1="10.16" x2="180.34" y2="10.16" width="0.1524" layer="91"/>
</segment>
<segment>
<pinref part="C14" gate="G$1" pin="2"/>
<pinref part="GND13" gate="1" pin="GND"/>
<wire x1="139.7" y1="10.16" x2="142.24" y2="10.16" width="0.1524" layer="91"/>
</segment>
<segment>
<pinref part="C15" gate="G$1" pin="2"/>
<pinref part="GND14" gate="1" pin="GND"/>
<wire x1="142.24" y1="-15.24" x2="144.78" y2="-15.24" width="0.1524" layer="91"/>
</segment>
<segment>
<pinref part="GND15" gate="1" pin="GND"/>
<pinref part="JP3" gate="A" pin="2"/>
<wire x1="226.06" y1="5.08" x2="231.14" y2="5.08" width="0.1524" layer="91"/>
</segment>
<segment>
<pinref part="IC1" gate="A" pin="AGNDX"/>
<pinref part="GND16" gate="1" pin="GND"/>
<wire x1="83.82" y1="17.78" x2="86.36" y2="17.78" width="0.1524" layer="91"/>
</segment>
<segment>
<pinref part="GND11" gate="1" pin="GND"/>
<wire x1="193.04" y1="-20.32" x2="198.12" y2="-20.32" width="0.1524" layer="91"/>
<pinref part="C12" gate="G$2" pin="P$2"/>
</segment>
</net>
<net name="N$2" class="0">
<segment>
<pinref part="IC1" gate="A" pin="D+"/>
<pinref part="R2" gate="G$1" pin="2"/>
<wire x1="58.42" y1="33.02" x2="53.34" y2="33.02" width="0.1524" layer="91"/>
</segment>
</net>
<net name="N$3" class="0">
<segment>
<pinref part="R2" gate="G$1" pin="1"/>
<pinref part="R8" gate="G$1" pin="1"/>
<wire x1="43.18" y1="33.02" x2="38.1" y2="33.02" width="0.1524" layer="91"/>
<wire x1="38.1" y1="33.02" x2="38.1" y2="35.56" width="0.1524" layer="91"/>
<wire x1="38.1" y1="33.02" x2="30.48" y2="33.02" width="0.1524" layer="91"/>
<junction x="38.1" y="33.02"/>
<pinref part="JP1" gate="A" pin="3"/>
<wire x1="30.48" y1="33.02" x2="30.48" y2="55.88" width="0.1524" layer="91"/>
</segment>
</net>
<net name="N$4" class="0">
<segment>
<pinref part="R8" gate="G$1" pin="2"/>
<wire x1="38.1" y1="45.72" x2="38.1" y2="48.26" width="0.1524" layer="91"/>
<wire x1="38.1" y1="48.26" x2="55.88" y2="48.26" width="0.1524" layer="91"/>
<wire x1="55.88" y1="48.26" x2="86.36" y2="48.26" width="0.1524" layer="91"/>
<wire x1="86.36" y1="48.26" x2="86.36" y2="30.48" width="0.1524" layer="91"/>
<pinref part="IC1" gate="A" pin="VDDI"/>
<wire x1="86.36" y1="30.48" x2="83.82" y2="30.48" width="0.1524" layer="91"/>
<pinref part="IC1" gate="A" pin="SEL0"/>
<wire x1="58.42" y1="15.24" x2="55.88" y2="15.24" width="0.1524" layer="91"/>
<wire x1="55.88" y1="15.24" x2="55.88" y2="48.26" width="0.1524" layer="91"/>
<junction x="55.88" y="48.26"/>
<pinref part="IC1" gate="A" pin="SEL1"/>
<wire x1="58.42" y1="12.7" x2="55.88" y2="12.7" width="0.1524" layer="91"/>
<pinref part="C6" gate="G$1" pin="1"/>
<wire x1="86.36" y1="30.48" x2="88.9" y2="30.48" width="0.1524" layer="91"/>
<junction x="86.36" y="30.48"/>
<wire x1="55.88" y1="12.7" x2="55.88" y2="15.24" width="0.1524" layer="91"/>
<junction x="55.88" y="15.24"/>
</segment>
</net>
<net name="N$5" class="0">
<segment>
<pinref part="IC1" gate="A" pin="D-"/>
<pinref part="R3" gate="G$1" pin="2"/>
<wire x1="58.42" y1="30.48" x2="48.26" y2="30.48" width="0.1524" layer="91"/>
</segment>
</net>
<net name="N$6" class="0">
<segment>
<pinref part="R3" gate="G$1" pin="1"/>
<wire x1="38.1" y1="30.48" x2="27.94" y2="30.48" width="0.1524" layer="91"/>
<pinref part="JP1" gate="A" pin="2"/>
<wire x1="27.94" y1="30.48" x2="27.94" y2="55.88" width="0.1524" layer="91"/>
</segment>
</net>
<net name="N$7" class="0">
<segment>
<pinref part="IC1" gate="A" pin="VCCXI"/>
<pinref part="C5" gate="G$1" pin="1"/>
<wire x1="83.82" y1="20.32" x2="93.98" y2="20.32" width="0.1524" layer="91"/>
<wire x1="93.98" y1="20.32" x2="93.98" y2="22.86" width="0.1524" layer="91"/>
</segment>
</net>
<net name="N$14" class="0">
<segment>
<pinref part="IC1" gate="A" pin="XTI"/>
<pinref part="R1" gate="G$1" pin="1"/>
<wire x1="83.82" y1="15.24" x2="101.6" y2="15.24" width="0.1524" layer="91"/>
<wire x1="101.6" y1="15.24" x2="101.6" y2="20.32" width="0.1524" layer="91"/>
<wire x1="101.6" y1="20.32" x2="104.14" y2="20.32" width="0.1524" layer="91"/>
<junction x="104.14" y="20.32"/>
<pinref part="Y1" gate="G$1" pin="1"/>
<wire x1="104.14" y1="20.32" x2="111.76" y2="20.32" width="0.1524" layer="91"/>
<pinref part="C4" gate="G$1" pin="1"/>
<wire x1="116.84" y1="20.32" x2="111.76" y2="20.32" width="0.1524" layer="91"/>
<junction x="111.76" y="20.32"/>
</segment>
</net>
<net name="N$15" class="0">
<segment>
<pinref part="R1" gate="G$1" pin="2"/>
<pinref part="Y1" gate="G$1" pin="2"/>
<pinref part="IC1" gate="A" pin="XTO"/>
<wire x1="104.14" y1="10.16" x2="111.76" y2="10.16" width="0.1524" layer="91"/>
<wire x1="83.82" y1="12.7" x2="101.6" y2="12.7" width="0.1524" layer="91"/>
<wire x1="101.6" y1="12.7" x2="101.6" y2="10.16" width="0.1524" layer="91"/>
<wire x1="101.6" y1="10.16" x2="104.14" y2="10.16" width="0.1524" layer="91"/>
<junction x="104.14" y="10.16"/>
<pinref part="C3" gate="G$1" pin="1"/>
<wire x1="116.84" y1="10.16" x2="111.76" y2="10.16" width="0.1524" layer="91"/>
<junction x="111.76" y="10.16"/>
</segment>
</net>
<net name="N$11" class="0">
<segment>
<pinref part="C2" gate="G$1" pin="1"/>
<wire x1="99.06" y1="5.08" x2="99.06" y2="10.16" width="0.1524" layer="91"/>
<pinref part="IC1" gate="A" pin="VCCP2I"/>
<wire x1="99.06" y1="10.16" x2="83.82" y2="10.16" width="0.1524" layer="91"/>
</segment>
</net>
<net name="N$22" class="0">
<segment>
<pinref part="IC1" gate="A" pin="VCCCI"/>
<wire x1="58.42" y1="10.16" x2="50.8" y2="10.16" width="0.1524" layer="91"/>
<pinref part="C8" gate="G$2" pin="P$1"/>
</segment>
</net>
<net name="N$23" class="0">
<segment>
<pinref part="IC1" gate="A" pin="VCOM"/>
<wire x1="58.42" y1="0" x2="53.34" y2="0" width="0.1524" layer="91"/>
<wire x1="53.34" y1="0" x2="50.8" y2="0" width="0.1524" layer="91"/>
<wire x1="53.34" y1="0" x2="53.34" y2="-17.78" width="0.1524" layer="91"/>
<junction x="53.34" y="0"/>
<wire x1="53.34" y1="-17.78" x2="160.02" y2="-17.78" width="0.1524" layer="91"/>
<wire x1="160.02" y1="-17.78" x2="160.02" y2="-10.16" width="0.1524" layer="91"/>
<pinref part="U1" gate="G$1" pin="3"/>
<wire x1="160.02" y1="-10.16" x2="160.02" y2="15.24" width="0.1524" layer="91"/>
<wire x1="160.02" y1="15.24" x2="167.64" y2="15.24" width="0.1524" layer="91"/>
<pinref part="U1" gate="G$1" pin="5"/>
<wire x1="160.02" y1="-10.16" x2="167.64" y2="-10.16" width="0.1524" layer="91"/>
<junction x="160.02" y="-10.16"/>
<pinref part="C9" gate="G$2" pin="P$1"/>
</segment>
</net>
<net name="N$25" class="0">
<segment>
<pinref part="IC1" gate="A" pin="VOUTL"/>
<wire x1="83.82" y1="2.54" x2="88.9" y2="2.54" width="0.1524" layer="91"/>
<wire x1="88.9" y1="2.54" x2="88.9" y2="-5.08" width="0.1524" layer="91"/>
<wire x1="101.6" y1="-5.08" x2="88.9" y2="-5.08" width="0.1524" layer="91"/>
<pinref part="C10" gate="G$2" pin="P$1"/>
</segment>
</net>
<net name="N$26" class="0">
<segment>
<pinref part="IC1" gate="A" pin="VOUTR"/>
<wire x1="83.82" y1="0" x2="86.36" y2="0" width="0.1524" layer="91"/>
<wire x1="86.36" y1="0" x2="86.36" y2="-12.7" width="0.1524" layer="91"/>
<wire x1="86.36" y1="-12.7" x2="101.6" y2="-12.7" width="0.1524" layer="91"/>
<pinref part="C11" gate="G$2" pin="P$1"/>
</segment>
</net>
<net name="N$10" class="0">
<segment>
<pinref part="R9" gate="G$1" pin="1"/>
<wire x1="109.22" y1="-5.08" x2="119.38" y2="-5.08" width="0.1524" layer="91"/>
<pinref part="C10" gate="G$2" pin="P$2"/>
</segment>
</net>
<net name="N$13" class="0">
<segment>
<pinref part="R11" gate="G$1" pin="1"/>
<wire x1="109.22" y1="-12.7" x2="119.38" y2="-12.7" width="0.1524" layer="91"/>
<pinref part="C11" gate="G$2" pin="P$2"/>
</segment>
</net>
<net name="N$16" class="0">
<segment>
<pinref part="R10" gate="G$1" pin="2"/>
<wire x1="167.64" y1="20.32" x2="165.1" y2="20.32" width="0.1524" layer="91"/>
<pinref part="U1" gate="G$1" pin="2"/>
<pinref part="C17" gate="G$1" pin="1"/>
<wire x1="165.1" y1="20.32" x2="157.48" y2="20.32" width="0.1524" layer="91"/>
<wire x1="175.26" y1="25.4" x2="165.1" y2="25.4" width="0.1524" layer="91"/>
<wire x1="165.1" y1="25.4" x2="165.1" y2="20.32" width="0.1524" layer="91"/>
<junction x="165.1" y="20.32"/>
</segment>
</net>
<net name="N$17" class="0">
<segment>
<pinref part="R12" gate="G$1" pin="2"/>
<wire x1="167.64" y1="-5.08" x2="165.1" y2="-5.08" width="0.1524" layer="91"/>
<pinref part="U1" gate="G$1" pin="6"/>
<wire x1="165.1" y1="-5.08" x2="157.48" y2="-5.08" width="0.1524" layer="91"/>
<wire x1="175.26" y1="0" x2="165.1" y2="0" width="0.1524" layer="91"/>
<wire x1="165.1" y1="0" x2="165.1" y2="-5.08" width="0.1524" layer="91"/>
<junction x="165.1" y="-5.08"/>
<pinref part="C18" gate="G$1" pin="1"/>
</segment>
</net>
<net name="N$24" class="0">
<segment>
<pinref part="R9" gate="G$1" pin="2"/>
<wire x1="129.54" y1="-5.08" x2="134.62" y2="-5.08" width="0.1524" layer="91"/>
<wire x1="134.62" y1="-5.08" x2="134.62" y2="20.32" width="0.1524" layer="91"/>
<pinref part="R10" gate="G$1" pin="1"/>
<wire x1="134.62" y1="20.32" x2="137.16" y2="20.32" width="0.1524" layer="91"/>
<pinref part="C14" gate="G$1" pin="1"/>
<wire x1="137.16" y1="20.32" x2="139.7" y2="20.32" width="0.1524" layer="91"/>
<wire x1="139.7" y1="20.32" x2="147.32" y2="20.32" width="0.1524" layer="91"/>
<wire x1="139.7" y1="17.78" x2="139.7" y2="20.32" width="0.1524" layer="91"/>
<junction x="139.7" y="20.32"/>
<wire x1="137.16" y1="20.32" x2="137.16" y2="35.56" width="0.1524" layer="91"/>
<junction x="137.16" y="20.32"/>
<pinref part="R16" gate="G$1" pin="1"/>
<wire x1="137.16" y1="35.56" x2="165.1" y2="35.56" width="0.1524" layer="91"/>
</segment>
</net>
<net name="N$27" class="0">
<segment>
<pinref part="R11" gate="G$1" pin="2"/>
<wire x1="129.54" y1="-12.7" x2="137.16" y2="-12.7" width="0.1524" layer="91"/>
<wire x1="137.16" y1="-12.7" x2="137.16" y2="-5.08" width="0.1524" layer="91"/>
<pinref part="R12" gate="G$1" pin="1"/>
<wire x1="137.16" y1="-5.08" x2="139.7" y2="-5.08" width="0.1524" layer="91"/>
<pinref part="C15" gate="G$1" pin="1"/>
<wire x1="139.7" y1="-5.08" x2="142.24" y2="-5.08" width="0.1524" layer="91"/>
<wire x1="142.24" y1="-5.08" x2="147.32" y2="-5.08" width="0.1524" layer="91"/>
<wire x1="142.24" y1="-7.62" x2="142.24" y2="-5.08" width="0.1524" layer="91"/>
<junction x="142.24" y="-5.08"/>
<pinref part="R15" gate="G$1" pin="1"/>
<wire x1="165.1" y1="5.08" x2="139.7" y2="5.08" width="0.1524" layer="91"/>
<wire x1="139.7" y1="5.08" x2="139.7" y2="-5.08" width="0.1524" layer="91"/>
<junction x="139.7" y="-5.08"/>
</segment>
</net>
<net name="N$28" class="0">
<segment>
<pinref part="R16" gate="G$1" pin="2"/>
<wire x1="175.26" y1="35.56" x2="195.58" y2="35.56" width="0.1524" layer="91"/>
<wire x1="195.58" y1="35.56" x2="195.58" y2="25.4" width="0.1524" layer="91"/>
<pinref part="U1" gate="G$1" pin="1"/>
<wire x1="195.58" y1="25.4" x2="195.58" y2="17.78" width="0.1524" layer="91"/>
<wire x1="195.58" y1="17.78" x2="193.04" y2="17.78" width="0.1524" layer="91"/>
<pinref part="C17" gate="G$1" pin="2"/>
<wire x1="182.88" y1="25.4" x2="195.58" y2="25.4" width="0.1524" layer="91"/>
<junction x="195.58" y="25.4"/>
<pinref part="R13" gate="G$1" pin="1"/>
<wire x1="195.58" y1="17.78" x2="198.12" y2="17.78" width="0.1524" layer="91"/>
<junction x="195.58" y="17.78"/>
</segment>
</net>
<net name="N$30" class="0">
<segment>
<pinref part="U1" gate="G$1" pin="7"/>
<wire x1="193.04" y1="-7.62" x2="195.58" y2="-7.62" width="0.1524" layer="91"/>
<wire x1="195.58" y1="-7.62" x2="195.58" y2="0" width="0.1524" layer="91"/>
<wire x1="195.58" y1="0" x2="182.88" y2="0" width="0.1524" layer="91"/>
<wire x1="195.58" y1="0" x2="195.58" y2="5.08" width="0.1524" layer="91"/>
<junction x="195.58" y="0"/>
<pinref part="R15" gate="G$1" pin="2"/>
<wire x1="195.58" y1="5.08" x2="175.26" y2="5.08" width="0.1524" layer="91"/>
<pinref part="R14" gate="G$1" pin="1"/>
<wire x1="195.58" y1="-7.62" x2="198.12" y2="-7.62" width="0.1524" layer="91"/>
<junction x="195.58" y="-7.62"/>
<pinref part="C18" gate="G$1" pin="2"/>
</segment>
</net>
<net name="N$33" class="0">
<segment>
<pinref part="R13" gate="G$1" pin="2"/>
<wire x1="208.28" y1="17.78" x2="210.82" y2="17.78" width="0.1524" layer="91"/>
<pinref part="C16" gate="G$2" pin="P$1"/>
</segment>
</net>
<net name="N$34" class="0">
<segment>
<pinref part="R14" gate="G$1" pin="2"/>
<wire x1="208.28" y1="-7.62" x2="210.82" y2="-7.62" width="0.1524" layer="91"/>
<pinref part="C13" gate="G$2" pin="P$1"/>
</segment>
</net>
<net name="N$29" class="0">
<segment>
<wire x1="218.44" y1="17.78" x2="220.98" y2="17.78" width="0.1524" layer="91"/>
<wire x1="220.98" y1="17.78" x2="220.98" y2="7.62" width="0.1524" layer="91"/>
<pinref part="JP3" gate="A" pin="1"/>
<wire x1="220.98" y1="7.62" x2="231.14" y2="7.62" width="0.1524" layer="91"/>
<pinref part="C16" gate="G$2" pin="P$2"/>
</segment>
</net>
<net name="N$31" class="0">
<segment>
<wire x1="218.44" y1="-7.62" x2="220.98" y2="-7.62" width="0.1524" layer="91"/>
<wire x1="220.98" y1="-7.62" x2="220.98" y2="2.54" width="0.1524" layer="91"/>
<pinref part="JP3" gate="A" pin="3"/>
<wire x1="220.98" y1="2.54" x2="231.14" y2="2.54" width="0.1524" layer="91"/>
<pinref part="C13" gate="G$2" pin="P$2"/>
</segment>
</net>
<net name="+5V" class="0">
<segment>
<pinref part="U1" gate="G$1" pin="8"/>
<wire x1="180.34" y1="-20.32" x2="180.34" y2="-15.24" width="0.1524" layer="91"/>
<wire x1="180.34" y1="-20.32" x2="185.42" y2="-20.32" width="0.1524" layer="91"/>
<pinref part="P+1" gate="1" pin="+5V"/>
<wire x1="175.26" y1="-20.32" x2="180.34" y2="-20.32" width="0.1524" layer="91"/>
<junction x="180.34" y="-20.32"/>
<pinref part="C12" gate="G$2" pin="P$1"/>
</segment>
<segment>
<pinref part="JP1" gate="A" pin="4"/>
<pinref part="P+3" gate="1" pin="+5V"/>
<wire x1="33.02" y1="55.88" x2="33.02" y2="50.8" width="0.1524" layer="91"/>
</segment>
<segment>
<pinref part="R4" gate="G$1" pin="1"/>
<pinref part="P+2" gate="1" pin="+5V"/>
<wire x1="33.02" y1="40.64" x2="33.02" y2="43.18" width="0.1524" layer="91"/>
</segment>
</net>
<net name="N$20" class="0">
<segment>
<pinref part="C7" gate="G$1" pin="1"/>
<wire x1="25.4" y1="27.94" x2="33.02" y2="27.94" width="0.1524" layer="91"/>
<pinref part="R4" gate="G$1" pin="2"/>
<wire x1="33.02" y1="30.48" x2="33.02" y2="27.94" width="0.1524" layer="91"/>
<pinref part="IC1" gate="A" pin="VBUS"/>
<wire x1="33.02" y1="27.94" x2="58.42" y2="27.94" width="0.1524" layer="91"/>
<junction x="33.02" y="27.94"/>
</segment>
</net>
</nets>
</sheet>
</sheets>
</schematic>
</drawing>
</eagle>
